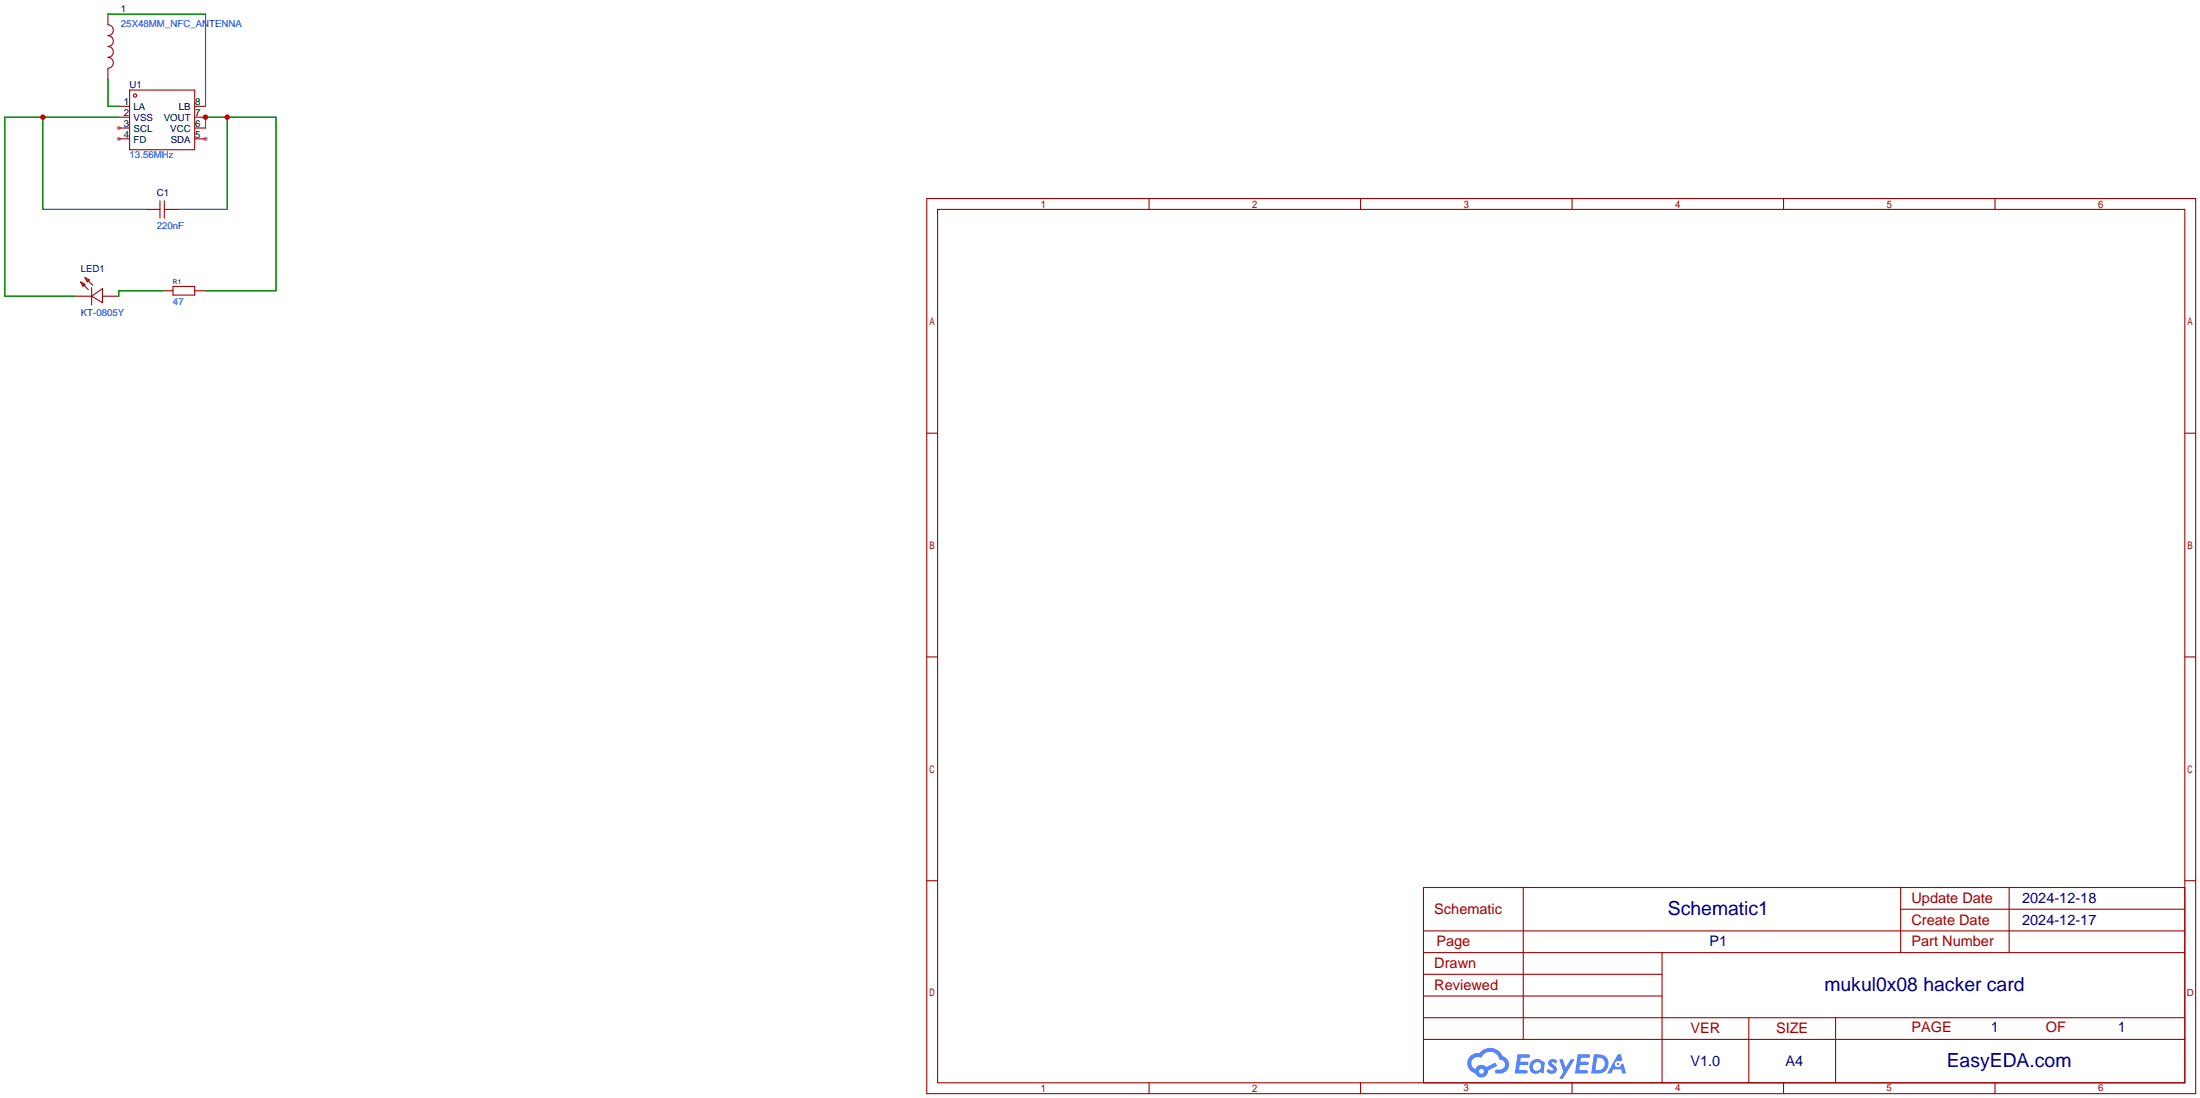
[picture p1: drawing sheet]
<svg xmlns="http://www.w3.org/2000/svg" width="515mm" height="257mm" viewBox="0 0 515 257" stroke-linecap="round" stroke-linejoin="round" font-family="sans-serif">
<g fill="#999">
<circle cx="48.1" cy="32.5" r=".51"/>
<circle cx="27.8" cy="32.5" r=".51"/>
<circle cx="27.8" cy="30" r=".51"/>
</g>
<g fill="none" stroke="#a10000" stroke-width=".25">
<path d="M217 46.5h297.2v209.5h-297.2zM219.6 49h292.1v204.5h-292.1zM269.1 46.5v2.5M318.6 46.5v2.5M368.2 46.5v2.5M417.7 46.5v2.5M467.2 46.5v2.5M217 101.4h2.6M511.7 101.4h2.5M217 153.8h2.6M511.7 153.8h2.5M217 206.2h2.6"/>
<path d="M333.4 207.8h178.3v45.7h-178.3zM333.4 217.9h178.3M356.7 207.8v35.5M445.1 207.8v15.2M445.1 212.9h66.6M470.5 207.8v15.2M511.7 206.2h2.5M333.4 228.1h55.9M333.4 223h178.3M333.4 238.3h178.3M333.4 233.2h55.9M389.3 223v30.5"/>
<path d="M409.6 238.3v15.2M429.9 238.3v15.2M269.1 253.5v2.5M318.6 253.5v2.5M333.4 243.3h178.3M368.2 253.5v2.5M417.7 253.5v2.5M467.2 253.5v2.5"/>
</g>
<g fill="#5487ff">
<path d="M362.9 248.2a1.3 1.3 0 0 1 1.8 .3l-.4 .6a.54 .54 0 0 0-.9-.3l.1 .3a1.28 1.28 0 0 1 .8 2 1.53 1.53 0 0 1-2.2-.3l.6-.6 .7 .4a.31 .31 0 0 0 .4-.2 .31 .31 0 0 0-.3-.4 1.12 1.12 0 0 1-.6-1.8z"/>
<path d="M365.2 248h.8l.7 2 1.2-2h.9l-2.7 4.5h-.9l.9-1.6z"/>
<path d="M355.4 246.8h2.2a.46 .46 0 0 1 .6 .1 .46 .46 0 0 1 .1 .5l-.4 .2h-1.7l-.2 .9h1.7a.4 .4 0 0 1 .3 .5 .4 .4 0 0 1-.4 .3h-1.7l-.2 1.2h1.4a.46 .46 0 0 1 .5 .1 .46 .46 0 0 1 .1 .5l-.3 .2h-2.6z"/>
<path d="M369.5 246.8h2.3a.47 .47 0 0 1 .5 .1 .47 .47 0 0 1 .1 .5l-.4 .2h-1.7l-.2 .9h1.7a.4 .4 0 0 1 .3 .5 .4 .4 0 0 1-.4 .3h-1.7l-.1 1.2h1.3a.46 .46 0 0 1 .5 .1 .46 .46 0 0 1 .1 .5l-.3 .2h-2.6z"/>
<path d="M378.9 246.8h.7l.4 1.4-.7 .3a.75 .75 0 0 0-1.1 .3 .75 .75 0 0 0 .5 1.1 .75 .75 0 0 0 1-.7l.5-.3 .6 2.4h-.9l-.2-1h-1.8l-.6 1h-.9z"/>
<path d="M373.3 246.8l-.6 4.5h1.4a2.27 2.27 0 0 0 2.6-2.3 2.27 2.27 0 0 0-2.7-2.2zM374.1 247.6a1.5 1.5 0 0 1 1.8 1.5 1.5 1.5 0 0 1-2 1.4h-.3z"/>
<path d="M358.7 248.5a1.6 1.6 0 0 0-.3 2.2 1.6 1.6 0 0 0 2.3 .2l.8 .4 .3-2.5-.2-.2-.4-.1a1.58 1.58 0 0 0-2.5 0zM359.3 249a.99 .99 0 0 1 1.6 .5 .99 .99 0 0 1-1.3 1.1 .98 .98 0 0 1-.3-1.6z"/>
<path d="M344.3 247.2a2.37 2.37 0 0 0 1.2 4 1.54 1.54 0 0 0 1.8 1 1.54 1.54 0 0 0 1.2-1.6l2.1-1.1-.4-.7-2.1 1a1.57 1.57 0 0 0-2.6 .5 1.5 1.5 0 0 1-.7-2.1 1.5 1.5 0 0 1 2.1-.5 2.23 2.23 0 0 1 2.3-1.5 2.23 2.23 0 0 1 2 1.9 1.16 1.16 0 0 1 1.3 1.1 1.16 1.16 0 0 1-1.1 1.2h-.7a.47 .47 0 0 0-.6 .4 .47 .47 0 0 0 .4 .5 2.14 2.14 0 0 0 2.8-1.3 2.14 2.14 0 0 0-1.4-2.7 3.2 3.2 0 0 0-5.4-.8l-1.2 .1zM346.4 250.8a.58 .58 0 0 1 1.1 0 .58 .58 0 0 1-1.1 0z"/>
<circle cx="378.9" cy="249.1" r=".28"/>
</g>
<g fill="none" stroke="#870000" stroke-width=".25">
<path d="M25.3 3.3v2.5M25.3 16v2.5M27.8 24.9h2.6M27.8 27.4h2.6M27.8 30h2.6M27.8 32.5h2.6M45.6 24.9h2.5M45.6 27.4h2.5M45.6 30h2.5M45.6 32.5h2.5M34.2 49h2.5M39.2 49h2.6"/>
<path d="M17.7 69.3h3.8M24 69.3h3.8M38 68.1h2.5M45.6 68.1h2.5"/>
</g>
<g fill="none" stroke="#a10000" stroke-width=".25">
<path d="M25.3 5.8a1.27 1.27 0 0 1 1.2 1.3 1.27 1.27 0 0 1-1.2 1.2 1.27 1.27 0 0 1 1.2 1.3 1.27 1.27 0 0 1-1.2 1.3 1.27 1.27 0 0 1 1.2 1.3 1.27 1.27 0 0 1-1.2 1.2 1.27 1.27 0 0 1 1.2 1.3 1.27 1.27 0 0 1-1.2 1.3M30.4 21.1h15.2v14h-15.2zM36.7 49h.8M37.5 47v4.1M38.5 47v4.1M38.5 49h.7M18.9 66l1 .5-.5 .6zM18.9 66l1.8 1.8M19.9 65l1.1 .5-.6 .5zM19.9 65l1.8 1.8M21.5 69.3l2.5-1.7v3.3zM21.5 67.3v4.1"/>
<path d="M40.5 67.1h5.1v2h-5.1z"/>
<circle cx="31.6" cy="22.4" r=".38"/>
</g>
<path d="M25.3 3.3h22.8v21.6M25.3 18.5v6.4h2.5M10 27.4v21.6h24.2M27.8 27.4h-26.7v41.9h16.6M48.1 30v-2.6h16.5v40.7h-16.5M53.2 27.4v21.6h-11.4M38 68.1h-10.2v1.2" fill="none" stroke="#008700" stroke-width=".25"/>
<g fill="#c00">
<circle cx="48.1" cy="27.4" r=".63"/>
<circle cx="53.2" cy="27.4" r=".63"/>
<circle cx="10" cy="27.4" r=".63"/>
</g>
<g font-size="4.5" fill="#000080">
<text x="390.6" y="214.3">Schematic1</text>
<text x="427.3" y="232.1">mukul0x08 hacker card</text>
<text x="455.9" y="249.9">EasyEDA.com</text>
</g>
<g font-size="3.4" fill="#a00000">
<text x="335.9" y="213.9">Schematic</text>
<text x="447.7" y="211.4">Update Date</text>
<text x="336.4" y="221.6">Page</text>
<text x="447.7" y="216.5">Create Date</text>
<text x="447.7" y="221.6">Part Number</text>
<text x="335.9" y="226.6">Drawn</text>
<text x="335.9" y="231.7">Reviewed</text>
<text x="395.9" y="241.9">VER</text>
<text x="416" y="241.9">SIZE</text>
<text x="447.7" y="241.6">PAGE</text>
<text x="479.2" y="241.6">OF</text>
</g>
<g font-size="3.4" fill="#000080">
<text x="473.6" y="211.4">2024-12-18</text>
<text x="400.4" y="221.6">P1</text>
<text x="473.6" y="216.5">2024-12-17</text>
<text x="466.3" y="241.6">1</text>
<text x="496" y="241.6">1</text>
<text x="395.9" y="249.5">V1.0</text>
<text x="418.2" y="249.5">A4</text>
</g>
<g font-size="2.3" fill="#000080">
<text x="28.3" y="2.8">1</text>
<text x="30.4" y="20.5">U1</text>
<text x="36.7" y="45.9">C1</text>
<text x="18.9" y="63.7">LED1</text>
</g>
<g font-size="2.3" fill="#00f">
<text x="28.3" y="6.3">25X48MM_NFC_ANTENNA</text>
<text x="30.4" y="37">13.56MHz</text>
<text x="36.7" y="53.6">220nF</text>
<text x="40.5" y="71.3">47</text>
<text x="18.9" y="73.9">KT-0805Y</text>
</g>
<g font-size="2.3">
<text x="29" y="29.7">3</text>
<text x="29" y="27.1">2</text>
<text x="29" y="24.6">1</text>
<text x="31.3" y="28.4">VSS</text>
<text x="31.3" y="25.9">LA</text>
<text x="38.4" y="28.4">VOUT</text>
<text x="41.9" y="25.9">LB</text>
<text x="45.7" y="24.6">8</text>
<text x="45.7" y="27.1">7</text>
<text x="45.7" y="29.7">6</text>
<text x="29" y="32.2">4</text>
<text x="31.3" y="33.5">FD</text>
<text x="31.3" y="30.9">SCL</text>
<text x="39.9" y="30.9">VCC</text>
<text x="40" y="33.5">SDA</text>
<text x="45.7" y="32.2">5</text>
</g>
<g font-size="2.3" fill="#a00000">
<text x="512.1" y="233.1">D</text>
<text x="342.8" y="255.5">3</text>
<text x="392.3" y="255.5">4</text>
<text x="441.8" y="255.5">5</text>
<text x="491.4" y="255.5">6</text>
</g>
<text font-size="1.5" fill="#000080" x="40.5" y="66.4">R1</text>
</svg>
